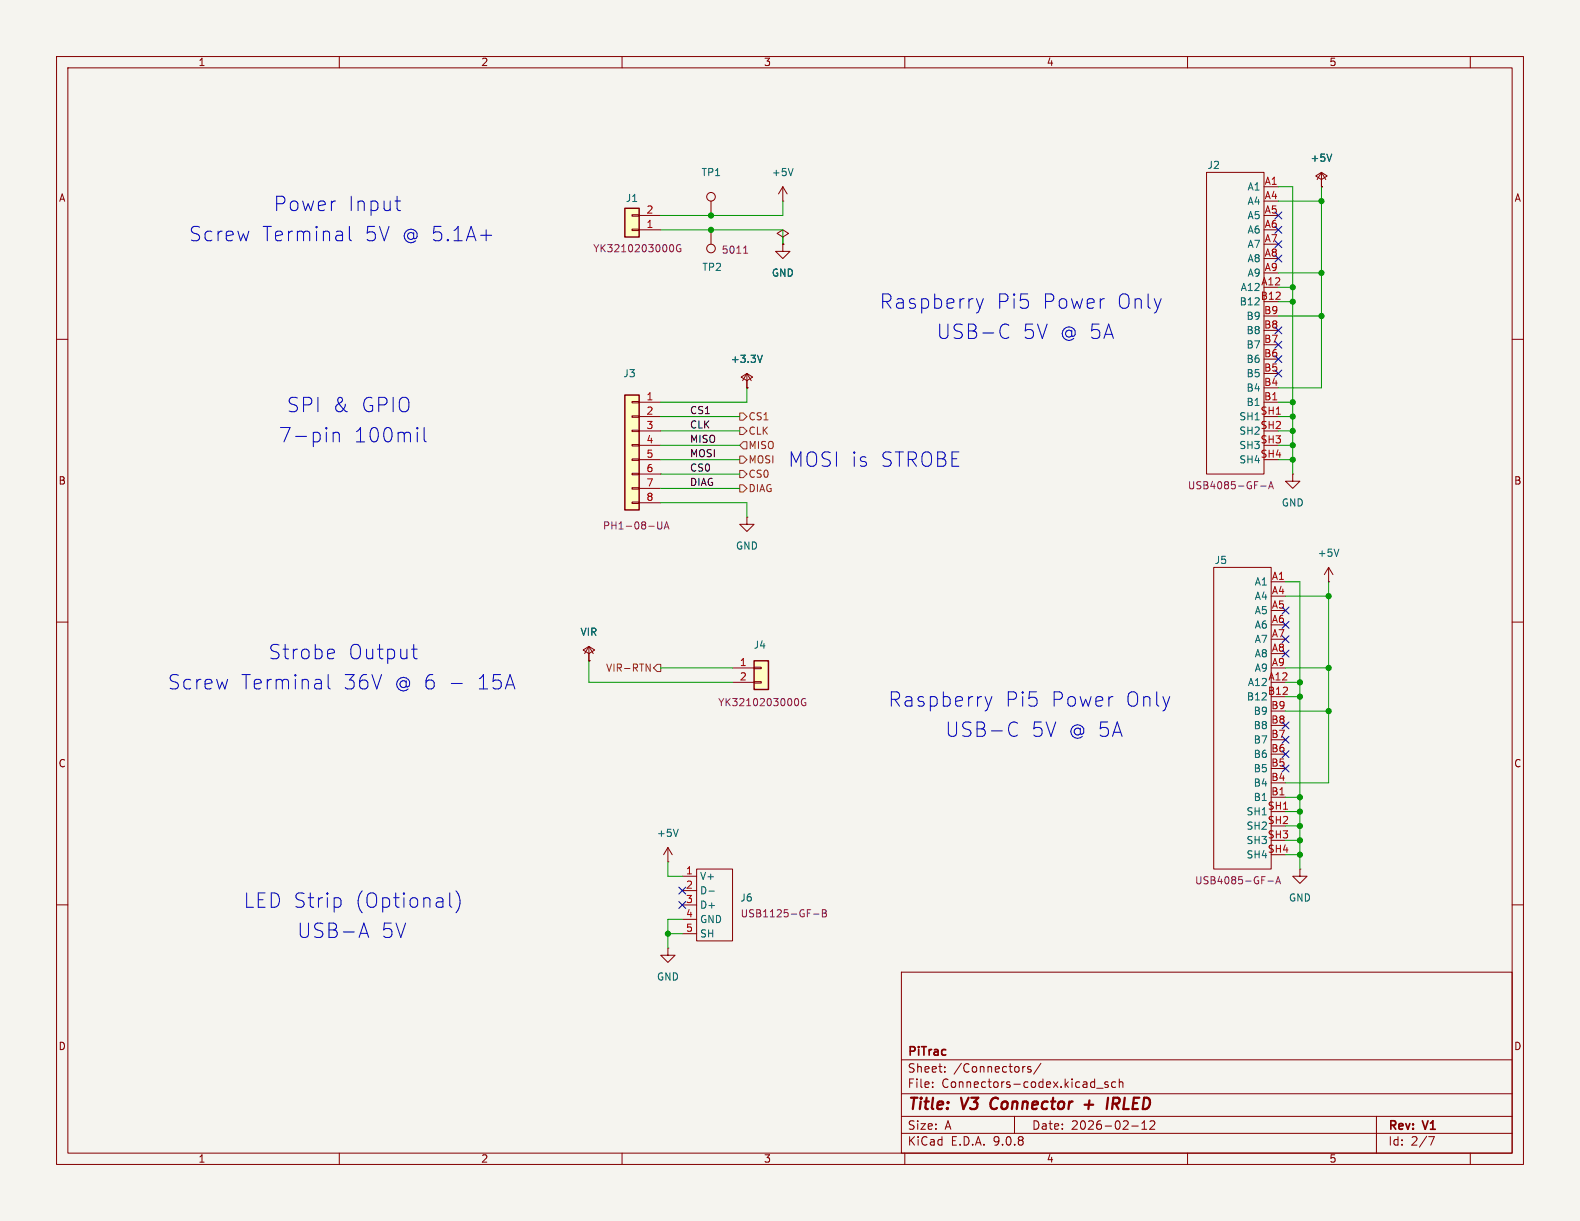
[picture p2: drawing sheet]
(kicad_sch
 (version 20250114)
 (generator "eeschema")
 (generator_version "9.0")
 (paper "A")
 (title_block
  (title "V3 Connector + IRLED")
  (date "2026-02-12")
  (rev "V1")
  (company "PiTrac"))
 (lib_symbols
  (symbol "Connector:TestPoint"
   (pin_numbers (hide yes))
   (pin_names
    (offset 0.762) (hide yes)) (exclude_from_sim no) (in_bom yes) (on_board yes)
   (property "Reference" "TP" (at 0 6.858 0) (effects (font (size 1.27 1.27))))
   (property "Value" "TestPoint" (at 0 5.08 0) (effects (font (size 1.27 1.27))))
   (property "Footprint" "" (at 5.08 0 0) (effects (font (size 1.27 1.27)) (hide yes)))
   (property "Datasheet" "~" (at 5.08 0 0) (effects (font (size 1.27 1.27)) (hide yes)))
   (property "Description" "test point" (at 0 0 0) (effects (font (size 1.27 1.27)) (hide yes)))
   (symbol "TestPoint_0_1"
    (circle (center 0 3.302) (radius 0.762) (stroke (width 0) (type default)) (fill (type none))))
   (symbol "TestPoint_1_1"
    (pin passive line (at 0 0 90) (length 2.54) (name "1" (effects (font (size 1.27 1.27)))) (number "1" (effects (font (size 1.27 1.27))))))
   (embedded_fonts no))
  (symbol "Connector_Generic:Conn_01x02"
   (pin_names
    (offset 1.016) (hide yes)) (exclude_from_sim no) (in_bom yes) (on_board yes)
   (property "Reference" "J" (at 0 2.54 0) (effects (font (size 1.27 1.27))))
   (property "Value" "Conn_01x02" (at 0 -5.08 0) (effects (font (size 1.27 1.27))))
   (property "Footprint" "" (at 0 0 0) (effects (font (size 1.27 1.27)) (hide yes)))
   (property "Datasheet" "~" (at 0 0 0) (effects (font (size 1.27 1.27)) (hide yes)))
   (property "Description" "Generic connector, single row, 01x02, script generated (kicad-library-utils/schlib/autogen/connector/)" (at 0 0 0) (effects (font (size 1.27 1.27)) (hide yes)))
   (symbol "Conn_01x02_1_1"
    (rectangle (start -1.27 1.27) (end 1.27 -3.81) (stroke (width 0.254) (type default)) (fill (type background)))
    (rectangle (start -1.27 0.127) (end 0 -0.127) (stroke (width 0.1524) (type default)) (fill (type none)))
    (rectangle (start -1.27 -2.413) (end 0 -2.667) (stroke (width 0.1524) (type default)) (fill (type none)))
    (pin passive line (at -5.08 0 0) (length 3.81) (name "Pin_1" (effects (font (size 1.27 1.27)))) (number "1" (effects (font (size 1.27 1.27)))))
    (pin passive line (at -5.08 -2.54 0) (length 3.81) (name "Pin_2" (effects (font (size 1.27 1.27)))) (number "2" (effects (font (size 1.27 1.27))))))
   (embedded_fonts no))
  (symbol "Connector_Generic:Conn_01x08"
   (pin_names
    (offset 1.016) (hide yes)) (exclude_from_sim no) (in_bom yes) (on_board yes)
   (property "Reference" "J" (at 0 10.16 0) (effects (font (size 1.27 1.27))))
   (property "Value" "Conn_01x08" (at 0 -12.7 0) (effects (font (size 1.27 1.27))))
   (property "Footprint" "" (at 0 0 0) (effects (font (size 1.27 1.27)) (hide yes)))
   (property "Datasheet" "~" (at 0 0 0) (effects (font (size 1.27 1.27)) (hide yes)))
   (property "Description" "Generic connector, single row, 01x08, script generated (kicad-library-utils/schlib/autogen/connector/)" (at 0 0 0) (effects (font (size 1.27 1.27)) (hide yes)))
   (symbol "Conn_01x08_1_1"
    (rectangle (start -1.27 8.89) (end 1.27 -11.43) (stroke (width 0.254) (type default)) (fill (type background)))
    (rectangle (start -1.27 7.747) (end 0 7.493) (stroke (width 0.1524) (type default)) (fill (type none)))
    (rectangle (start -1.27 5.207) (end 0 4.953) (stroke (width 0.1524) (type default)) (fill (type none)))
    (rectangle (start -1.27 2.667) (end 0 2.413) (stroke (width 0.1524) (type default)) (fill (type none)))
    (rectangle (start -1.27 0.127) (end 0 -0.127) (stroke (width 0.1524) (type default)) (fill (type none)))
    (rectangle (start -1.27 -2.413) (end 0 -2.667) (stroke (width 0.1524) (type default)) (fill (type none)))
    (rectangle (start -1.27 -4.953) (end 0 -5.207) (stroke (width 0.1524) (type default)) (fill (type none)))
    (rectangle (start -1.27 -7.493) (end 0 -7.747) (stroke (width 0.1524) (type default)) (fill (type none)))
    (rectangle (start -1.27 -10.033) (end 0 -10.287) (stroke (width 0.1524) (type default)) (fill (type none)))
    (pin passive line (at -5.08 7.62 0) (length 3.81) (name "Pin_1" (effects (font (size 1.27 1.27)))) (number "1" (effects (font (size 1.27 1.27)))))
    (pin passive line (at -5.08 5.08 0) (length 3.81) (name "Pin_2" (effects (font (size 1.27 1.27)))) (number "2" (effects (font (size 1.27 1.27)))))
    (pin passive line (at -5.08 2.54 0) (length 3.81) (name "Pin_3" (effects (font (size 1.27 1.27)))) (number "3" (effects (font (size 1.27 1.27)))))
    (pin passive line (at -5.08 0 0) (length 3.81) (name "Pin_4" (effects (font (size 1.27 1.27)))) (number "4" (effects (font (size 1.27 1.27)))))
    (pin passive line (at -5.08 -2.54 0) (length 3.81) (name "Pin_5" (effects (font (size 1.27 1.27)))) (number "5" (effects (font (size 1.27 1.27)))))
    (pin passive line (at -5.08 -5.08 0) (length 3.81) (name "Pin_6" (effects (font (size 1.27 1.27)))) (number "6" (effects (font (size 1.27 1.27)))))
    (pin passive line (at -5.08 -7.62 0) (length 3.81) (name "Pin_7" (effects (font (size 1.27 1.27)))) (number "7" (effects (font (size 1.27 1.27)))))
    (pin passive line (at -5.08 -10.16 0) (length 3.81) (name "Pin_8" (effects (font (size 1.27 1.27)))) (number "8" (effects (font (size 1.27 1.27))))))
   (embedded_fonts no))
  (symbol "Pi Connector Parts-codex:USB1125-GF-B" (exclude_from_sim no) (in_bom yes) (on_board yes)
   (property "Reference" "U" (at 0.762 0.762 0) (effects (font (size 1.27 1.27))))
   (property "Value" "USB1125-GF-B" (at 0 0 0) (effects (font (size 1.27 1.27))))
   (property "Footprint" "Pi Connector Parts-codex:USB1125-GF-B" (at 0 0 0) (effects (font (size 1.27 1.27)) (hide yes)))
   (property "Datasheet" "https://gct.co/connector/usb1125" (at 0 0 0) (effects (font (size 1.27 1.27)) (hide yes)))
   (property "Description" "" (at 0 0 0) (effects (font (size 1.27 1.27)) (hide yes)))
   (symbol "USB1125-GF-B_0_0"
    (pin passive line (at -2.54 -2.54 0) (length 2.54) (name "V+" (effects (font (size 1.27 1.27)))) (number "1" (effects (font (size 1.27 1.27)))))
    (pin passive line (at -2.54 -5.08 0) (length 2.54) (name "D-" (effects (font (size 1.27 1.27)))) (number "2" (effects (font (size 1.27 1.27)))))
    (pin passive line (at -2.54 -7.62 0) (length 2.54) (name "D+" (effects (font (size 1.27 1.27)))) (number "3" (effects (font (size 1.27 1.27)))))
    (pin passive line (at -2.54 -10.16 0) (length 2.54) (name "GND" (effects (font (size 1.27 1.27)))) (number "4" (effects (font (size 1.27 1.27)))))
    (pin passive line (at -2.54 -12.7 0) (length 2.54) (name "SH" (effects (font (size 1.27 1.27)))) (number "5" (effects (font (size 1.27 1.27))))))
   (symbol "USB1125-GF-B_0_1"
    (rectangle (start 0 -1.27) (end 6.35 -13.97) (stroke (width 0) (type default)) (fill (type none))))
   (embedded_fonts no))
  (symbol "Pi Connector Parts-codex:USB4085-GF-A" (exclude_from_sim no) (in_bom yes) (on_board yes)
   (property "Reference" "J" (at -9.398 27.432 0) (effects (font (size 1.27 1.27))))
   (property "Value" "" (at 0 0 0) (effects (font (size 1.27 1.27))))
   (property "Footprint" "" (at 0 0 0) (effects (font (size 1.27 1.27)) (hide yes)))
   (property "Datasheet" "" (at 0 0 0) (effects (font (size 1.27 1.27)) (hide yes)))
   (property "Description" "" (at 0 0 0) (effects (font (size 1.27 1.27)) (hide yes)))
   (symbol "USB4085-GF-A_0_1"
    (rectangle (start 0 26.67) (end -10.16 -26.67) (stroke (width 0) (type default)) (fill (type none))))
   (symbol "USB4085-GF-A_1_1"
    (pin passive line (at 2.54 24.13 180) (length 2.54) (name "A1" (effects (font (size 1.27 1.27)))) (number "A1" (effects (font (size 1.27 1.27)))))
    (pin passive line (at 2.54 21.59 180) (length 2.54) (name "A4" (effects (font (size 1.27 1.27)))) (number "A4" (effects (font (size 1.27 1.27)))))
    (pin passive line (at 2.54 19.05 180) (length 2.54) (name "A5" (effects (font (size 1.27 1.27)))) (number "A5" (effects (font (size 1.27 1.27)))))
    (pin passive line (at 2.54 16.51 180) (length 2.54) (name "A6" (effects (font (size 1.27 1.27)))) (number "A6" (effects (font (size 1.27 1.27)))))
    (pin passive line (at 2.54 13.97 180) (length 2.54) (name "A7" (effects (font (size 1.27 1.27)))) (number "A7" (effects (font (size 1.27 1.27)))))
    (pin passive line (at 2.54 11.43 180) (length 2.54) (name "A8" (effects (font (size 1.27 1.27)))) (number "A8" (effects (font (size 1.27 1.27)))))
    (pin passive line (at 2.54 8.89 180) (length 2.54) (name "A9" (effects (font (size 1.27 1.27)))) (number "A9" (effects (font (size 1.27 1.27)))))
    (pin passive line (at 2.54 6.35 180) (length 2.54) (name "A12" (effects (font (size 1.27 1.27)))) (number "A12" (effects (font (size 1.27 1.27)))))
    (pin passive line (at 2.54 3.81 180) (length 2.54) (name "B12" (effects (font (size 1.27 1.27)))) (number "B12" (effects (font (size 1.27 1.27)))))
    (pin passive line (at 2.54 1.27 180) (length 2.54) (name "B9" (effects (font (size 1.27 1.27)))) (number "B9" (effects (font (size 1.27 1.27)))))
    (pin passive line (at 2.54 -1.27 180) (length 2.54) (name "B8" (effects (font (size 1.27 1.27)))) (number "B8" (effects (font (size 1.27 1.27)))))
    (pin passive line (at 2.54 -3.81 180) (length 2.54) (name "B7" (effects (font (size 1.27 1.27)))) (number "B7" (effects (font (size 1.27 1.27)))))
    (pin passive line (at 2.54 -6.35 180) (length 2.54) (name "B6" (effects (font (size 1.27 1.27)))) (number "B6" (effects (font (size 1.27 1.27)))))
    (pin passive line (at 2.54 -8.89 180) (length 2.54) (name "B5" (effects (font (size 1.27 1.27)))) (number "B5" (effects (font (size 1.27 1.27)))))
    (pin passive line (at 2.54 -11.43 180) (length 2.54) (name "B4" (effects (font (size 1.27 1.27)))) (number "B4" (effects (font (size 1.27 1.27)))))
    (pin passive line (at 2.54 -13.97 180) (length 2.54) (name "B1" (effects (font (size 1.27 1.27)))) (number "B1" (effects (font (size 1.27 1.27)))))
    (pin passive line (at 2.54 -16.51 180) (length 2.54) (name "SH1" (effects (font (size 1.27 1.27)))) (number "SH1" (effects (font (size 1.27 1.27)))))
    (pin passive line (at 2.54 -19.05 180) (length 2.54) (name "SH2" (effects (font (size 1.27 1.27)))) (number "SH2" (effects (font (size 1.27 1.27)))))
    (pin passive line (at 2.54 -21.59 180) (length 2.54) (name "SH3" (effects (font (size 1.27 1.27)))) (number "SH3" (effects (font (size 1.27 1.27)))))
    (pin passive line (at 2.54 -24.13 180) (length 2.54) (name "SH4" (effects (font (size 1.27 1.27)))) (number "SH4" (effects (font (size 1.27 1.27))))))
   (embedded_fonts no))
  (symbol "power:+5V"
   (power)
   (pin_numbers (hide yes))
   (pin_names
    (offset 0) (hide yes)) (exclude_from_sim no) (in_bom yes) (on_board yes)
   (property "Reference" "#PWR" (at 0 -3.81 0) (effects (font (size 1.27 1.27)) (hide yes)))
   (property "Value" "+5V" (at 0 3.556 0) (effects (font (size 1.27 1.27))))
   (property "Footprint" "" (at 0 0 0) (effects (font (size 1.27 1.27)) (hide yes)))
   (property "Datasheet" "" (at 0 0 0) (effects (font (size 1.27 1.27)) (hide yes)))
   (property "Description" "Power symbol creates a global label with name \"+5V\"" (at 0 0 0) (effects (font (size 1.27 1.27)) (hide yes)))
   (symbol "+5V_0_1"
    (polyline (pts (xy -0.762 1.27) (xy 0 2.54)) (stroke (width 0) (type default)) (fill (type none)))
    (polyline (pts (xy 0 2.54) (xy 0.762 1.27)) (stroke (width 0) (type default)) (fill (type none)))
    (polyline (pts (xy 0 0) (xy 0 2.54)) (stroke (width 0) (type default)) (fill (type none))))
   (symbol "+5V_1_1"
    (pin power_in line (at 0 0 90) (length 0) (name "~" (effects (font (size 1.27 1.27)))) (number "1" (effects (font (size 1.27 1.27))))))
   (embedded_fonts no))
  (symbol "power:GND"
   (power)
   (pin_numbers (hide yes))
   (pin_names
    (offset 0) (hide yes)) (exclude_from_sim no) (in_bom yes) (on_board yes)
   (property "Reference" "#PWR" (at 0 -6.35 0) (effects (font (size 1.27 1.27)) (hide yes)))
   (property "Value" "GND" (at 0 -3.81 0) (effects (font (size 1.27 1.27))))
   (property "Footprint" "" (at 0 0 0) (effects (font (size 1.27 1.27)) (hide yes)))
   (property "Datasheet" "" (at 0 0 0) (effects (font (size 1.27 1.27)) (hide yes)))
   (property "Description" "Power symbol creates a global label with name \"GND\" , ground" (at 0 0 0) (effects (font (size 1.27 1.27)) (hide yes)))
   (symbol "GND_0_1"
    (polyline (pts (xy 0 0) (xy 0 -1.27) (xy 1.27 -1.27) (xy 0 -2.54) (xy -1.27 -1.27) (xy 0 -1.27)) (stroke (width 0) (type default)) (fill (type none))))
   (symbol "GND_1_1"
    (pin power_in line (at 0 0 270) (length 0) (name "~" (effects (font (size 1.27 1.27)))) (number "1" (effects (font (size 1.27 1.27))))))
   (embedded_fonts no))

  (symbol "power:PWR_FLAG"
  (power)
  (pin_numbers (hide yes))
  (pin_names
   (offset 0) (hide yes))
  (exclude_from_sim no)
  (in_bom yes)
  (on_board yes)
  (property "Reference" "#FLG" (at 0 1.905 0) (effects (font (size 1.27 1.27)) (hide yes)))
  (property "Value" "PWR_FLAG" (at 0 3.81 0) (effects (font (size 1.27 1.27))))
  (property "Footprint" "" (at 0 0 0) (effects (font (size 1.27 1.27)) (hide yes)))
  (property "Datasheet" "~" (at 0 0 0) (effects (font (size 1.27 1.27)) (hide yes)))
  (property "Description" "Special symbol for telling ERC where power comes from" (at 0 0 0) (effects (font (size 1.27 1.27)) (hide yes)))
  (symbol "PWR_FLAG_0_0"
   (pin power_out line (at 0 0 90) (length 0) (name "~" (effects (font (size 1.27 1.27)))) (number "1" (effects (font (size 1.27 1.27))))))
  (symbol "PWR_FLAG_0_1"
   (polyline (pts (xy 0 0) (xy 0 1.27) (xy -1.016 1.905) (xy 0 2.54) (xy 1.016 1.905) (xy 0 1.27)) (stroke (width 0) (type default)) (fill (type none))))
  (embedded_fonts no)))
 (text "Power Input"
  (exclude_from_sim no)
  (at 59.69 36.322 0)
  (effects (font (size 2.54 2.54))))
 (text "Raspberry Pi5 Power Only"
  (exclude_from_sim no)
  (at 182.118 123.952 0)
  (effects (font (size 2.54 2.54))))
 (text "LED Strip (Optional)"
  (exclude_from_sim no)
  (at 62.484 159.512 0)
  (effects (font (size 2.54 2.54))))
 (text "Raspberry Pi5 Power Only"
  (exclude_from_sim no)
  (at 180.594 53.594 0)
  (effects (font (size 2.54 2.54))))
 (text "Screw Terminal 36V @ 6 - 15A"
  (exclude_from_sim no)
  (at 60.452 120.904 0)
  (effects (font (size 2.54 2.54))))
 (text "MOSI is STROBE"
  (exclude_from_sim no)
  (at 154.686 81.534 0)
  (effects (font (size 2.54 2.54))))
 (text "7-pin 100mil"
  (exclude_from_sim no)
  (at 62.484 77.216 0)
  (effects (font (size 2.54 2.54))))
 (text "USB-C 5V @ 5A"
  (exclude_from_sim no)
  (at 181.356 58.928 0)
  (effects (font (size 2.54 2.54))))
 (text "USB-C 5V @ 5A"
  (exclude_from_sim no)
  (at 182.88 129.286 0)
  (effects (font (size 2.54 2.54))))
 (text "Screw Terminal 5V @ 5.1A+"
  (exclude_from_sim no)
  (at 60.452 41.656 0)
  (effects (font (size 2.54 2.54))))
 (text "USB-A 5V"
  (exclude_from_sim no)
  (at 62.23 164.846 0)
  (effects (font (size 2.54 2.54))))
 (text "Strobe Output"
  (exclude_from_sim no)
  (at 60.706 115.57 0)
  (effects (font (size 2.54 2.54))))
 (text "SPI & GPIO"
  (exclude_from_sim no)
  (at 61.722 71.882 0)
  (effects (font (size 2.54 2.54))))
 (junction
  (at 228.6 53.34)
  (diameter 0)
  (color 0 0 0 0))
 (junction
  (at 228.6 78.74)
  (diameter 0)
  (color 0 0 0 0))
 (junction
  (at 229.87 140.97)
  (diameter 0)
  (color 0 0 0 0))
 (junction
  (at 234.95 118.11)
  (diameter 0)
  (color 0 0 0 0))
 (junction
  (at 118.11 165.1)
  (diameter 0)
  (color 0 0 0 0))
 (junction
  (at 233.68 35.56)
  (diameter 0)
  (color 0 0 0 0))
 (junction
  (at 228.6 81.28)
  (diameter 0)
  (color 0 0 0 0))
 (junction
  (at 234.95 125.73)
  (diameter 0)
  (color 0 0 0 0))
 (junction
  (at 229.87 146.05)
  (diameter 0)
  (color 0 0 0 0))
 (junction
  (at 125.73 40.64)
  (diameter 0)
  (color 0 0 0 0))
 (junction
  (at 228.6 50.8)
  (diameter 0)
  (color 0 0 0 0))
 (junction
  (at 228.6 73.66)
  (diameter 0)
  (color 0 0 0 0))
 (junction
  (at 229.87 148.59)
  (diameter 0)
  (color 0 0 0 0))
 (junction
  (at 229.87 123.19)
  (diameter 0)
  (color 0 0 0 0))
 (junction
  (at 125.73 38.1)
  (diameter 0)
  (color 0 0 0 0))
 (junction
  (at 228.6 71.12)
  (diameter 0)
  (color 0 0 0 0))
 (junction
  (at 233.68 48.26)
  (diameter 0)
  (color 0 0 0 0))
 (junction
  (at 234.95 105.41)
  (diameter 0)
  (color 0 0 0 0))
 (junction
  (at 229.87 143.51)
  (diameter 0)
  (color 0 0 0 0))
 (junction
  (at 229.87 120.65)
  (diameter 0)
  (color 0 0 0 0))
 (junction
  (at 233.68 55.88)
  (diameter 0)
  (color 0 0 0 0))
 (junction
  (at 228.6 76.2)
  (diameter 0)
  (color 0 0 0 0))
 (junction
  (at 229.87 151.13)
  (diameter 0)
  (color 0 0 0 0))
 (wire
  (pts (xy 116.84 118.11) (xy 129.54 118.11))
  (stroke (width 0) (type default)))
 (wire
  (pts (xy 233.68 48.26) (xy 233.68 55.88))
  (stroke (width 0) (type default)))
 (wire
  (pts (xy 229.87 143.51) (xy 229.87 146.05))
  (stroke (width 0) (type default)))
 (wire
  (pts (xy 226.06 78.74) (xy 228.6 78.74))
  (stroke (width 0) (type default)))
 (wire
  (pts (xy 104.14 116.84) (xy 104.14 120.65))
  (stroke (width 0) (type default)))
 (wire
  (pts (xy 118.11 162.56) (xy 118.11 165.1))
  (stroke (width 0) (type default)))
 (wire
  (pts (xy 229.87 151.13) (xy 229.87 153.67))
  (stroke (width 0) (type default)))
 (wire
  (pts (xy 116.84 88.9) (xy 132.08 88.9))
  (stroke (width 0) (type default)))
 (wire
  (pts (xy 227.33 120.65) (xy 229.87 120.65))
  (stroke (width 0) (type default)))
 (wire
  (pts (xy 104.14 120.65) (xy 129.54 120.65))
  (stroke (width 0) (type default)))
 (wire
  (pts (xy 118.11 165.1) (xy 118.11 167.64))
  (stroke (width 0) (type default)))
 (wire
  (pts (xy 233.68 55.88) (xy 233.68 68.58))
  (stroke (width 0) (type default)))
 (wire
  (pts (xy 116.84 76.2) (xy 130.81 76.2))
  (stroke (width 0) (type default)))
 (wire
  (pts (xy 229.87 148.59) (xy 229.87 151.13))
  (stroke (width 0) (type default)))
 (wire
  (pts (xy 116.84 83.82) (xy 130.81 83.82))
  (stroke (width 0) (type default)))
 (wire
  (pts (xy 234.95 118.11) (xy 234.95 125.73))
  (stroke (width 0) (type default)))
 (wire
  (pts (xy 233.68 33.02) (xy 233.68 35.56))
  (stroke (width 0) (type default)))
 (wire
  (pts (xy 233.68 55.88) (xy 226.06 55.88))
  (stroke (width 0) (type default)))
 (wire
  (pts (xy 116.84 73.66) (xy 130.81 73.66))
  (stroke (width 0) (type default)))
 (wire
  (pts (xy 125.73 38.1) (xy 138.43 38.1))
  (stroke (width 0) (type default)))
 (wire
  (pts (xy 229.87 102.87) (xy 229.87 120.65))
  (stroke (width 0) (type default)))
 (wire
  (pts (xy 228.6 73.66) (xy 228.6 76.2))
  (stroke (width 0) (type default)))
 (wire
  (pts (xy 125.73 40.64) (xy 138.43 40.64))
  (stroke (width 0) (type default)))
 (wire
  (pts (xy 228.6 33.02) (xy 228.6 50.8))
  (stroke (width 0) (type default)))
 (wire
  (pts (xy 234.95 118.11) (xy 227.33 118.11))
  (stroke (width 0) (type default)))
 (wire
  (pts (xy 227.33 151.13) (xy 229.87 151.13))
  (stroke (width 0) (type default)))
 (wire
  (pts (xy 228.6 50.8) (xy 228.6 53.34))
  (stroke (width 0) (type default)))
 (wire
  (pts (xy 233.68 35.56) (xy 233.68 48.26))
  (stroke (width 0) (type default)))
 (wire
  (pts (xy 228.6 76.2) (xy 228.6 78.74))
  (stroke (width 0) (type default)))
 (wire
  (pts (xy 227.33 102.87) (xy 229.87 102.87))
  (stroke (width 0) (type default)))
 (wire
  (pts (xy 132.08 71.12) (xy 132.08 68.58))
  (stroke (width 0) (type default)))
 (wire
  (pts (xy 233.68 35.56) (xy 226.06 35.56))
  (stroke (width 0) (type default)))
 (wire
  (pts (xy 234.95 125.73) (xy 227.33 125.73))
  (stroke (width 0) (type default)))
 (wire
  (pts (xy 116.84 71.12) (xy 132.08 71.12))
  (stroke (width 0) (type default)))
 (wire
  (pts (xy 228.6 78.74) (xy 228.6 81.28))
  (stroke (width 0) (type default)))
 (wire
  (pts (xy 228.6 81.28) (xy 228.6 83.82))
  (stroke (width 0) (type default)))
 (wire
  (pts (xy 138.43 40.64) (xy 138.43 43.18))
  (stroke (width 0) (type default)))
 (wire
  (pts (xy 234.95 102.87) (xy 234.95 105.41))
  (stroke (width 0) (type default)))
 (wire
  (pts (xy 116.84 86.36) (xy 130.81 86.36))
  (stroke (width 0) (type default)))
 (wire
  (pts (xy 116.84 40.64) (xy 125.73 40.64))
  (stroke (width 0) (type default)))
 (wire
  (pts (xy 227.33 146.05) (xy 229.87 146.05))
  (stroke (width 0) (type default)))
 (wire
  (pts (xy 226.06 73.66) (xy 228.6 73.66))
  (stroke (width 0) (type default)))
 (wire
  (pts (xy 226.06 81.28) (xy 228.6 81.28))
  (stroke (width 0) (type default)))
 (wire
  (pts (xy 118.11 165.1) (xy 120.65 165.1))
  (stroke (width 0) (type default)))
 (wire
  (pts (xy 118.11 154.94) (xy 118.11 152.4))
  (stroke (width 0) (type default)))
 (wire
  (pts (xy 229.87 120.65) (xy 229.87 123.19))
  (stroke (width 0) (type default)))
 (wire
  (pts (xy 233.68 68.58) (xy 226.06 68.58))
  (stroke (width 0) (type default)))
 (wire
  (pts (xy 226.06 76.2) (xy 228.6 76.2))
  (stroke (width 0) (type default)))
 (wire
  (pts (xy 118.11 162.56) (xy 120.65 162.56))
  (stroke (width 0) (type default)))
 (wire
  (pts (xy 233.68 48.26) (xy 226.06 48.26))
  (stroke (width 0) (type default)))
 (wire
  (pts (xy 116.84 81.28) (xy 130.81 81.28))
  (stroke (width 0) (type default)))
 (wire
  (pts (xy 227.33 143.51) (xy 229.87 143.51))
  (stroke (width 0) (type default)))
 (wire
  (pts (xy 116.84 78.74) (xy 130.81 78.74))
  (stroke (width 0) (type default)))
 (wire
  (pts (xy 234.95 125.73) (xy 234.95 138.43))
  (stroke (width 0) (type default)))
 (wire
  (pts (xy 227.33 148.59) (xy 229.87 148.59))
  (stroke (width 0) (type default)))
 (wire
  (pts (xy 229.87 140.97) (xy 229.87 143.51))
  (stroke (width 0) (type default)))
 (wire
  (pts (xy 227.33 123.19) (xy 229.87 123.19))
  (stroke (width 0) (type default)))
 (wire
  (pts (xy 229.87 146.05) (xy 229.87 148.59))
  (stroke (width 0) (type default)))
 (wire
  (pts (xy 228.6 53.34) (xy 228.6 71.12))
  (stroke (width 0) (type default)))
 (wire
  (pts (xy 229.87 123.19) (xy 229.87 140.97))
  (stroke (width 0) (type default)))
 (wire
  (pts (xy 226.06 71.12) (xy 228.6 71.12))
  (stroke (width 0) (type default)))
 (wire
  (pts (xy 228.6 71.12) (xy 228.6 73.66))
  (stroke (width 0) (type default)))
 (wire
  (pts (xy 226.06 50.8) (xy 228.6 50.8))
  (stroke (width 0) (type default)))
 (wire
  (pts (xy 226.06 33.02) (xy 228.6 33.02))
  (stroke (width 0) (type default)))
 (wire
  (pts (xy 227.33 140.97) (xy 229.87 140.97))
  (stroke (width 0) (type default)))
 (wire
  (pts (xy 138.43 38.1) (xy 138.43 35.56))
  (stroke (width 0) (type default)))
 (wire
  (pts (xy 234.95 138.43) (xy 227.33 138.43))
  (stroke (width 0) (type default)))
 (wire
  (pts (xy 234.95 105.41) (xy 234.95 118.11))
  (stroke (width 0) (type default)))
 (wire
  (pts (xy 234.95 105.41) (xy 227.33 105.41))
  (stroke (width 0) (type default)))
 (wire
  (pts (xy 132.08 88.9) (xy 132.08 91.44))
  (stroke (width 0) (type default)))
 (wire
  (pts (xy 116.84 38.1) (xy 125.73 38.1))
  (stroke (width 0) (type default)))
 (wire
  (pts (xy 118.11 154.94) (xy 120.65 154.94))
  (stroke (width 0) (type default)))
 (wire
  (pts (xy 226.06 53.34) (xy 228.6 53.34))
  (stroke (width 0) (type default)))
 (label "DIAG"
  (at 121.92 86.36 0)
  (effects (font (size 1.27 1.27)) (justify left bottom)))
 (label "CLK"
  (at 121.92 76.2 0)
  (effects (font (size 1.27 1.27)) (justify left bottom)))
 (label "CS0"
  (at 121.92 83.82 0)
  (effects (font (size 1.27 1.27)) (justify left bottom)))
 (label "CS1"
  (at 121.92 73.66 0)
  (effects (font (size 1.27 1.27)) (justify left bottom)))
 (label "MISO"
  (at 121.92 78.74 0)
  (effects (font (size 1.27 1.27)) (justify left bottom)))
 (label "MOSI"
  (at 121.92 81.28 0)
  (effects (font (size 1.27 1.27)) (justify left bottom)))
 (hierarchical_label "MOSI"
  (shape output)
  (at 130.81 81.28 0)
  (effects (font (size 1.27 1.27)) (justify left)))
 (hierarchical_label "CLK"
  (shape output)
  (at 130.81 76.2 0)
  (effects (font (size 1.27 1.27)) (justify left)))
 (hierarchical_label "VIR-RTN"
  (shape output)
  (at 116.84 118.11 180)
  (effects (font (size 1.27 1.27)) (justify right)))
 (hierarchical_label "CS1"
  (shape output)
  (at 130.81 73.66 0)
  (effects (font (size 1.27 1.27)) (justify left)))
 (hierarchical_label "MISO"
  (shape input)
  (at 130.81 78.74 0)
  (effects (font (size 1.27 1.27)) (justify left)))
 (hierarchical_label "CS0"
  (shape output)
  (at 130.81 83.82 0)
  (effects (font (size 1.27 1.27)) (justify left)))
 (hierarchical_label "DIAG"
  (shape output)
  (at 130.81 86.36 0)
  (effects (font (size 1.27 1.27)) (justify left)))
 (symbol
  (lib_id "power:GND")
  (at 132.08 91.44 0)
  (unit 1)
  (exclude_from_sim no)
  (in_bom yes)
  (on_board yes)
  (dnp no)
  (fields_autoplaced yes)
  (property "Reference" "#PWR06" (at 132.08 97.79 0) (effects (font (size 1.27 1.27)) (hide yes)))
  (property "Value" "GND" (at 132.08 96.52 0) (effects (font (size 1.27 1.27))))
  (property "Footprint" "" (at 132.08 91.44 0) (effects (font (size 1.27 1.27)) (hide yes)))
  (property "Datasheet" "" (at 132.08 91.44 0) (effects (font (size 1.27 1.27)) (hide yes)))
  (property "Description" "Power symbol creates a global label with name \"GND\" , ground" (at 132.08 91.44 0) (effects (font (size 1.27 1.27)) (hide yes)))
  (pin "1"))
 (symbol
  (lib_id "power:GND")
  (at 138.43 43.18 0)
  (unit 1)
  (exclude_from_sim no)
  (in_bom yes)
  (on_board yes)
  (dnp no)
  (fields_autoplaced yes)
  (property "Reference" "#PWR03" (at 138.43 49.53 0) (effects (font (size 1.27 1.27)) (hide yes)))
  (property "Value" "GND" (at 138.43 48.26 0) (effects (font (size 1.27 1.27))))
  (property "Footprint" "" (at 138.43 43.18 0) (effects (font (size 1.27 1.27)) (hide yes)))
  (property "Datasheet" "" (at 138.43 43.18 0) (effects (font (size 1.27 1.27)) (hide yes)))
  (property "Description" "Power symbol creates a global label with name \"GND\" , ground" (at 138.43 43.18 0) (effects (font (size 1.27 1.27)) (hide yes)))
  (pin "1"))
 (symbol
  (lib_id "power:+5V")
  (at 132.08 68.58 0)
  (unit 1)
  (exclude_from_sim no)
  (in_bom yes)
  (on_board yes)
  (dnp no)
  (fields_autoplaced yes)
  (property "Reference" "#PWR04" (at 132.08 72.39 0) (effects (font (size 1.27 1.27)) (hide yes)))
  (property "Value" "+3.3V" (at 132.08 63.5 0) (effects (font (size 1.27 1.27))))
  (property "Footprint" "" (at 132.08 68.58 0) (effects (font (size 1.27 1.27)) (hide yes)))
  (property "Datasheet" "" (at 132.08 68.58 0) (effects (font (size 1.27 1.27)) (hide yes)))
  (property "Description" "Power symbol creates a global label with name \"+5V\"" (at 132.08 68.58 0) (effects (font (size 1.27 1.27)) (hide yes)))
  (pin "1"))
 (symbol
  (lib_id "Connector_Generic:Conn_01x02")
  (at 111.76 40.64 180)
  (unit 1)
  (exclude_from_sim no)
  (in_bom yes)
  (on_board yes)
  (dnp no)
  (property "Reference" "J1" (at 111.76 35.052 0) (effects (font (size 1.27 1.27))))
  (property "Value" "YK3210203000G" (at 111.76 44.45 0) (effects (font (size 1.27 1.27)) (hide yes)))
  (property "Footprint" "Pi Connector Parts-codex:YK3210203000G" (at 111.76 40.64 0) (effects (font (size 1.27 1.27)) (hide yes)))
  (property "Datasheet" "http://www.anytek.com.tw/Upload/YK321-17081150448.pdf" (at 111.76 40.64 0) (effects (font (size 1.27 1.27)) (hide yes)))
  (property "Description" "CONN BARRIER STRIP 2CIRC 0.3\"" (at 111.76 40.64 0) (effects (font (size 1.27 1.27)) (hide yes)))
  (property "Part Number" "YK3210203000G" (at 112.776 43.942 0) (effects (font (size 1.27 1.27))))
  (property "Manufacturer" "Amphenol Anytek" (at 111.76 40.64 0) (effects (font (size 1.27 1.27)) (hide yes)))
  (property "Manufacutrer" "" (at 111.76 40.64 0) (effects (font (size 1.27 1.27)) (hide yes)))
  (pin "2")
  (pin "1"))
 (symbol
  (lib_id "power:+5V")
  (at 104.14 116.84 0)
  (mirror y)
  (unit 1)
  (exclude_from_sim no)
  (in_bom yes)
  (on_board yes)
  (dnp no)
  (fields_autoplaced yes)
  (property "Reference" "#PWR08" (at 104.14 120.65 0) (effects (font (size 1.27 1.27)) (hide yes)))
  (property "Value" "VIR" (at 104.14 111.76 0) (effects (font (size 1.27 1.27))))
  (property "Footprint" "" (at 104.14 116.84 0) (effects (font (size 1.27 1.27)) (hide yes)))
  (property "Datasheet" "" (at 104.14 116.84 0) (effects (font (size 1.27 1.27)) (hide yes)))
  (property "Description" "Power symbol creates a global label with name \"+5V\"" (at 104.14 116.84 0) (effects (font (size 1.27 1.27)) (hide yes)))
  (pin "1"))
 (symbol
  (lib_id "Connector:TestPoint")
  (at 125.73 38.1 0)
  (unit 1)
  (exclude_from_sim no)
  (in_bom no)
  (on_board no)
  (dnp no)
  (property "Reference" "TP1" (at 123.952 30.48 0) (effects (font (size 1.27 1.27)) (justify left)))
  (property "Value" "TestPoint" (at 128.27 36.0679 0) (effects (font (size 1.27 1.27)) (justify left) (hide yes)))
  (property "Footprint" "TestPoint:TestPoint_Pad_D1.0mm" (at 130.81 38.1 0) (effects (font (size 1.27 1.27)) (hide yes)))
  (property "Datasheet" "~" (at 130.81 38.1 0) (effects (font (size 1.27 1.27)) (hide yes)))
  (property "Description" "test point" (at 125.73 38.1 0) (effects (font (size 1.27 1.27)) (hide yes)))
  (property "Manufacutrer" "" (at 125.73 38.1 0) (effects (font (size 1.27 1.27)) (hide yes)))
  (pin "1"))
 (symbol
  (lib_id "Pi Connector Parts-codex:USB4085-GF-A")
  (at 224.79 127 0)
  (unit 1)
  (exclude_from_sim no)
  (in_bom yes)
  (on_board yes)
  (dnp no)
  (property "Reference" "J5" (at 215.9 99.06 0) (effects (font (size 1.27 1.27))))
  (property "Value" "USB4085-GF-A" (at 219.71 97.79 0) (effects (font (size 1.27 1.27)) (hide yes)))
  (property "Footprint" "Pi Connector Parts-codex:USB4085-GF-A-codex" (at 224.79 127 0) (effects (font (size 1.27 1.27)) (hide yes)))
  (property "Datasheet" "https://gct.co/connector/usb4085" (at 224.79 127 0) (effects (font (size 1.27 1.27)) (hide yes)))
  (property "Description" "" (at 224.79 127 0) (effects (font (size 1.27 1.27)) (hide yes)))
  (property "Part Number" "USB4085-GF-A" (at 218.948 155.702 0) (effects (font (size 1.27 1.27))))
  (property "Manufacturer" "GCT" (at 224.79 127 0) (effects (font (size 1.27 1.27)) (hide yes)))
  (property "Manufacutrer" "" (at 224.79 127 0) (effects (font (size 1.27 1.27)) (hide yes)))
  (pin "B7")
  (pin "A8")
  (pin "A1")
  (pin "SH1")
  (pin "A9")
  (pin "A6")
  (pin "A7")
  (pin "A5")
  (pin "B12")
  (pin "B8")
  (pin "A4")
  (pin "A12")
  (pin "B9")
  (pin "B6")
  (pin "B4")
  (pin "B5")
  (pin "B1")
  (pin "SH4")
  (pin "SH2")
  (pin "SH3"))
 (symbol
  (lib_id "Connector:TestPoint")
  (at 125.73 40.64 180)
  (unit 1)
  (exclude_from_sim no)
  (in_bom yes)
  (on_board yes)
  (dnp no)
  (property "Reference" "TP2" (at 127.762 47.244 0) (effects (font (size 1.27 1.27)) (justify left)))
  (property "Value" "TestPoint" (at 123.19 42.6721 0) (effects (font (size 1.27 1.27)) (justify left) (hide yes)))
  (property "Footprint" "TestPoint:TestPoint_Keystone_5010-5014_Multipurpose" (at 120.65 40.64 0) (effects (font (size 1.27 1.27)) (hide yes)))
  (property "Datasheet" "~" (at 120.65 40.64 0) (effects (font (size 1.27 1.27)) (hide yes)))
  (property "Description" "test point" (at 125.73 40.64 0) (effects (font (size 1.27 1.27)) (hide yes)))
  (property "Manufacturer" "Keystone Electronics" (at 125.73 40.64 0) (effects (font (size 1.27 1.27)) (hide yes)))
  (property "Part Number" "5011" (at 130.048 44.196 0) (effects (font (size 1.27 1.27))))
  (pin "1"))
 (symbol
  (lib_id "Connector_Generic:Conn_01x02")
  (at 134.62 118.11 0)
  (unit 1)
  (exclude_from_sim no)
  (in_bom yes)
  (on_board yes)
  (dnp no)
  (property "Reference" "J4" (at 134.366 114.046 0) (effects (font (size 1.27 1.27))))
  (property "Value" "YK3210203000G" (at 134.62 114.3 0) (effects (font (size 1.27 1.27)) (hide yes)))
  (property "Footprint" "Pi Connector Parts-codex:YK3210203000G" (at 134.62 118.11 0) (effects (font (size 1.27 1.27)) (hide yes)))
  (property "Datasheet" "http://www.anytek.com.tw/Upload/YK321-17081150448.pdf" (at 134.62 118.11 0) (effects (font (size 1.27 1.27)) (hide yes)))
  (property "Description" "CONN BARRIER STRIP 2CIRC 0.3\"" (at 134.62 118.11 0) (effects (font (size 1.27 1.27)) (hide yes)))
  (property "Part Number" "YK3210203000G" (at 134.874 124.206 0) (effects (font (size 1.27 1.27))))
  (property "Manufacturer" "Amphenol Anytek" (at 134.62 118.11 0) (effects (font (size 1.27 1.27)) (hide yes)))
  (property "Manufacutrer" "" (at 134.62 118.11 0) (effects (font (size 1.27 1.27)) (hide yes)))
  (pin "2")
  (pin "1"))
 (symbol
  (lib_id "power:+5V")
  (at 138.43 35.56 0)
  (unit 1)
  (exclude_from_sim no)
  (in_bom yes)
  (on_board yes)
  (dnp no)
  (fields_autoplaced yes)
  (property "Reference" "#PWR02" (at 138.43 39.37 0) (effects (font (size 1.27 1.27)) (hide yes)))
  (property "Value" "+5V" (at 138.43 30.48 0) (effects (font (size 1.27 1.27))))
  (property "Footprint" "" (at 138.43 35.56 0) (effects (font (size 1.27 1.27)) (hide yes)))
  (property "Datasheet" "" (at 138.43 35.56 0) (effects (font (size 1.27 1.27)) (hide yes)))
  (property "Description" "Power symbol creates a global label with name \"+5V\"" (at 138.43 35.56 0) (effects (font (size 1.27 1.27)) (hide yes)))
  (pin "1"))
 (symbol
  (lib_id "power:GND")
  (at 229.87 153.67 0)
  (unit 1)
  (exclude_from_sim no)
  (in_bom yes)
  (on_board yes)
  (dnp no)
  (fields_autoplaced yes)
  (property "Reference" "#PWR010" (at 229.87 160.02 0) (effects (font (size 1.27 1.27)) (hide yes)))
  (property "Value" "GND" (at 229.87 158.75 0) (effects (font (size 1.27 1.27))))
  (property "Footprint" "" (at 229.87 153.67 0) (effects (font (size 1.27 1.27)) (hide yes)))
  (property "Datasheet" "" (at 229.87 153.67 0) (effects (font (size 1.27 1.27)) (hide yes)))
  (property "Description" "Power symbol creates a global label with name \"GND\" , ground" (at 229.87 153.67 0) (effects (font (size 1.27 1.27)) (hide yes)))
  (pin "1"))
 (symbol
  (lib_id "power:GND")
  (at 118.11 167.64 0)
  (unit 1)
  (exclude_from_sim no)
  (in_bom yes)
  (on_board yes)
  (dnp no)
  (fields_autoplaced yes)
  (property "Reference" "#PWR011" (at 118.11 173.99 0) (effects (font (size 1.27 1.27)) (hide yes)))
  (property "Value" "GND" (at 118.11 172.72 0) (effects (font (size 1.27 1.27))))
  (property "Footprint" "" (at 118.11 167.64 0) (effects (font (size 1.27 1.27)) (hide yes)))
  (property "Datasheet" "" (at 118.11 167.64 0) (effects (font (size 1.27 1.27)) (hide yes)))
  (property "Description" "Power symbol creates a global label with name \"GND\" , ground" (at 118.11 167.64 0) (effects (font (size 1.27 1.27)) (hide yes)))
  (pin "1"))
 (symbol
  (lib_id "Pi Connector Parts-codex:USB4085-GF-A")
  (at 223.52 57.15 0)
  (unit 1)
  (exclude_from_sim no)
  (in_bom yes)
  (on_board yes)
  (dnp no)
  (property "Reference" "J2" (at 214.63 29.21 0) (effects (font (size 1.27 1.27))))
  (property "Value" "USB4085-GF-A" (at 218.44 27.94 0) (effects (font (size 1.27 1.27)) (hide yes)))
  (property "Footprint" "Pi Connector Parts-codex:USB4085-GF-A-codex" (at 223.52 57.15 0) (effects (font (size 1.27 1.27)) (hide yes)))
  (property "Datasheet" "https://gct.co/connector/usb4085" (at 223.52 57.15 0) (effects (font (size 1.27 1.27)) (hide yes)))
  (property "Description" "" (at 223.52 57.15 0) (effects (font (size 1.27 1.27)) (hide yes)))
  (property "Part Number" "USB4085-GF-A" (at 217.678 85.852 0) (effects (font (size 1.27 1.27))))
  (property "Manufacturer" "GCT" (at 223.52 57.15 0) (effects (font (size 1.27 1.27)) (hide yes)))
  (property "Manufacutrer" "" (at 223.52 57.15 0) (effects (font (size 1.27 1.27)) (hide yes)))
  (pin "B7")
  (pin "A8")
  (pin "A1")
  (pin "SH1")
  (pin "A9")
  (pin "A6")
  (pin "A7")
  (pin "A5")
  (pin "B12")
  (pin "B8")
  (pin "A4")
  (pin "A12")
  (pin "B9")
  (pin "B6")
  (pin "B4")
  (pin "B5")
  (pin "B1")
  (pin "SH4")
  (pin "SH2")
  (pin "SH3"))
 (symbol
  (lib_id "power:+5V")
  (at 118.11 152.4 0)
  (unit 1)
  (exclude_from_sim no)
  (in_bom yes)
  (on_board yes)
  (dnp no)
  (fields_autoplaced yes)
  (property "Reference" "#PWR09" (at 118.11 156.21 0) (effects (font (size 1.27 1.27)) (hide yes)))
  (property "Value" "+5V" (at 118.11 147.32 0) (effects (font (size 1.27 1.27))))
  (property "Footprint" "" (at 118.11 152.4 0) (effects (font (size 1.27 1.27)) (hide yes)))
  (property "Datasheet" "" (at 118.11 152.4 0) (effects (font (size 1.27 1.27)) (hide yes)))
  (property "Description" "Power symbol creates a global label with name \"+5V\"" (at 118.11 152.4 0) (effects (font (size 1.27 1.27)) (hide yes)))
  (pin "1"))
 (symbol
  (lib_id "Pi Connector Parts-codex:USB1125-GF-B")
  (at 123.19 152.4 0)
  (unit 1)
  (exclude_from_sim no)
  (in_bom yes)
  (on_board yes)
  (dnp no)
  (property "Reference" "J6" (at 130.81 158.7499 0) (effects (font (size 1.27 1.27)) (justify left)))
  (property "Value" "USB1125-GF-B" (at 130.81 161.2899 0) (effects (font (size 1.27 1.27)) (justify left) (hide yes)))
  (property "Footprint" "Pi Connector Parts-codex:USB1125-GF-B" (at 123.19 152.4 0) (effects (font (size 1.27 1.27)) (hide yes)))
  (property "Datasheet" "https://gct.co/connector/usb1125" (at 123.19 152.4 0) (effects (font (size 1.27 1.27)) (hide yes)))
  (property "Description" "" (at 123.19 152.4 0) (effects (font (size 1.27 1.27)) (hide yes)))
  (property "Part Number" "USB1125-GF-B" (at 138.684 161.544 0) (effects (font (size 1.27 1.27))))
  (property "Manufacturer" "GCT" (at 123.19 152.4 0) (effects (font (size 1.27 1.27)) (hide yes)))
  (property "Manufacutrer" "" (at 123.19 152.4 0) (effects (font (size 1.27 1.27)) (hide yes)))
  (pin "4")
  (pin "1")
  (pin "3")
  (pin "5")
  (pin "2"))
 (symbol
  (lib_id "power:+5V")
  (at 233.68 33.02 0)
  (unit 1)
  (exclude_from_sim no)
  (in_bom yes)
  (on_board yes)
  (dnp no)
  (fields_autoplaced yes)
  (property "Reference" "#PWR01" (at 233.68 36.83 0) (effects (font (size 1.27 1.27)) (hide yes)))
  (property "Value" "+5V" (at 233.68 27.94 0) (effects (font (size 1.27 1.27))))
  (property "Footprint" "" (at 233.68 33.02 0) (effects (font (size 1.27 1.27)) (hide yes)))
  (property "Datasheet" "" (at 233.68 33.02 0) (effects (font (size 1.27 1.27)) (hide yes)))
  (property "Description" "Power symbol creates a global label with name \"+5V\"" (at 233.68 33.02 0) (effects (font (size 1.27 1.27)) (hide yes)))
  (pin "1"))
 (symbol
  (lib_id "power:GND")
  (at 228.6 83.82 0)
  (unit 1)
  (exclude_from_sim no)
  (in_bom yes)
  (on_board yes)
  (dnp no)
  (fields_autoplaced yes)
  (property "Reference" "#PWR05" (at 228.6 90.17 0) (effects (font (size 1.27 1.27)) (hide yes)))
  (property "Value" "GND" (at 228.6 88.9 0) (effects (font (size 1.27 1.27))))
  (property "Footprint" "" (at 228.6 83.82 0) (effects (font (size 1.27 1.27)) (hide yes)))
  (property "Datasheet" "" (at 228.6 83.82 0) (effects (font (size 1.27 1.27)) (hide yes)))
  (property "Description" "Power symbol creates a global label with name \"GND\" , ground" (at 228.6 83.82 0) (effects (font (size 1.27 1.27)) (hide yes)))
  (pin "1"))
 (symbol
  (lib_id "power:+5V")
  (at 234.95 102.87 0)
  (unit 1)
  (exclude_from_sim no)
  (in_bom yes)
  (on_board yes)
  (dnp no)
  (fields_autoplaced yes)
  (property "Reference" "#PWR07" (at 234.95 106.68 0) (effects (font (size 1.27 1.27)) (hide yes)))
  (property "Value" "+5V" (at 234.95 97.79 0) (effects (font (size 1.27 1.27))))
  (property "Footprint" "" (at 234.95 102.87 0) (effects (font (size 1.27 1.27)) (hide yes)))
  (property "Datasheet" "" (at 234.95 102.87 0) (effects (font (size 1.27 1.27)) (hide yes)))
  (property "Description" "Power symbol creates a global label with name \"+5V\"" (at 234.95 102.87 0) (effects (font (size 1.27 1.27)) (hide yes)))
  (pin "1"))
 (symbol
  (lib_id "Connector_Generic:Conn_01x08")
  (at 111.76 78.74 0)
  (mirror y)
  (unit 1)
  (exclude_from_sim no)
  (in_bom yes)
  (on_board yes)
  (dnp no)
  (property "Reference" "J3" (at 112.522 66.04 0) (effects (font (size 1.27 1.27)) (justify left)))
  (property "Value" "Conn_01x08" (at 109.22 81.2799 0) (effects (font (size 1.27 1.27)) (justify left) (hide yes)))
  (property "Footprint" "Connector_PinHeader_2.54mm:PinHeader_1x08_P2.54mm_Vertical" (at 111.76 78.74 0) (effects (font (size 1.27 1.27)) (hide yes)))
  (property "Datasheet" "https://app.adam-tech.com/products/download/data_sheet/201605/ph1-xx-ua-data-sheet.pdf" (at 111.76 78.74 0) (effects (font (size 1.27 1.27)) (hide yes)))
  (property "Description" "Generic connector, single row, 01x08, script generated (kicad-library-utils/schlib/autogen/connector/)" (at 111.76 78.74 0) (effects (font (size 1.27 1.27)) (hide yes)))
  (property "Part Number" "PH1-08-UA" (at 112.522 92.964 0) (effects (font (size 1.27 1.27))))
  (property "Manufacturer" "Adam Tech" (at 111.76 78.74 0) (effects (font (size 1.27 1.27)) (hide yes)))
  (property "Manufacutrer" "" (at 111.76 78.74 0) (effects (font (size 1.27 1.27)) (hide yes)))
  (pin "4")
  (pin "1")
  (pin "2")
  (pin "3")
  (pin "8")
  (pin "5")
  (pin "6")
  (pin "7"))
 (no_connect (at 227.33 107.95))
 (no_connect (at 227.33 110.49))
 (no_connect (at 227.33 113.03))
 (no_connect (at 227.33 115.57))
 (no_connect (at 227.33 128.27))
 (no_connect (at 227.33 130.81))
 (no_connect (at 227.33 133.35))
 (no_connect (at 227.33 135.89))
 (no_connect (at 226.06 38.1))
 (no_connect (at 226.06 40.64))
 (no_connect (at 226.06 43.18))
 (no_connect (at 226.06 45.72))
 (no_connect (at 226.06 58.42))
 (no_connect (at 226.06 60.96))
 (no_connect (at 226.06 63.5))
 (no_connect (at 226.06 66.04))
 (no_connect (at 120.65 157.48))
 (no_connect (at 120.65 160.02))
 (symbol (lib_id "power:PWR_FLAG") (at 138.43 43.18 0) (unit 1) (exclude_from_sim no) (in_bom yes) (on_board yes) (dnp no)
  (property "Reference" "#FLG01" (at 138.43 40.64 0) (effects (font (size 1.27 1.27)) (hide yes)))
  (property "Value" "PWR_FLAG" (at 138.43 38.1 0) (effects (font (size 1.27 1.27)) (hide yes)))
  (pin "1"))
 (symbol (lib_id "power:PWR_FLAG") (at 132.08 68.58 0) (unit 1) (exclude_from_sim no) (in_bom yes) (on_board yes) (dnp no)
  (property "Reference" "#FLG02" (at 132.08 66.04 0) (effects (font (size 1.27 1.27)) (hide yes)))
  (property "Value" "PWR_FLAG" (at 132.08 63.5 0) (effects (font (size 1.27 1.27)) (hide yes)))
  (pin "1"))
 (symbol (lib_id "power:PWR_FLAG") (at 104.14 116.84 0) (unit 1) (exclude_from_sim no) (in_bom yes) (on_board yes) (dnp no)
  (property "Reference" "#FLG03" (at 104.14 114.3 0) (effects (font (size 1.27 1.27)) (hide yes)))
  (property "Value" "PWR_FLAG" (at 104.14 111.76 0) (effects (font (size 1.27 1.27)) (hide yes)))
  (pin "1"))
 (symbol (lib_id "power:PWR_FLAG") (at 233.68 33.02 0) (unit 1) (exclude_from_sim no) (in_bom yes) (on_board yes) (dnp no)
  (property "Reference" "#FLG04" (at 233.68 30.48 0) (effects (font (size 1.27 1.27)) (hide yes)))
  (property "Value" "PWR_FLAG" (at 233.68 27.94 0) (effects (font (size 1.27 1.27)) (hide yes)))
  (pin "1")))
